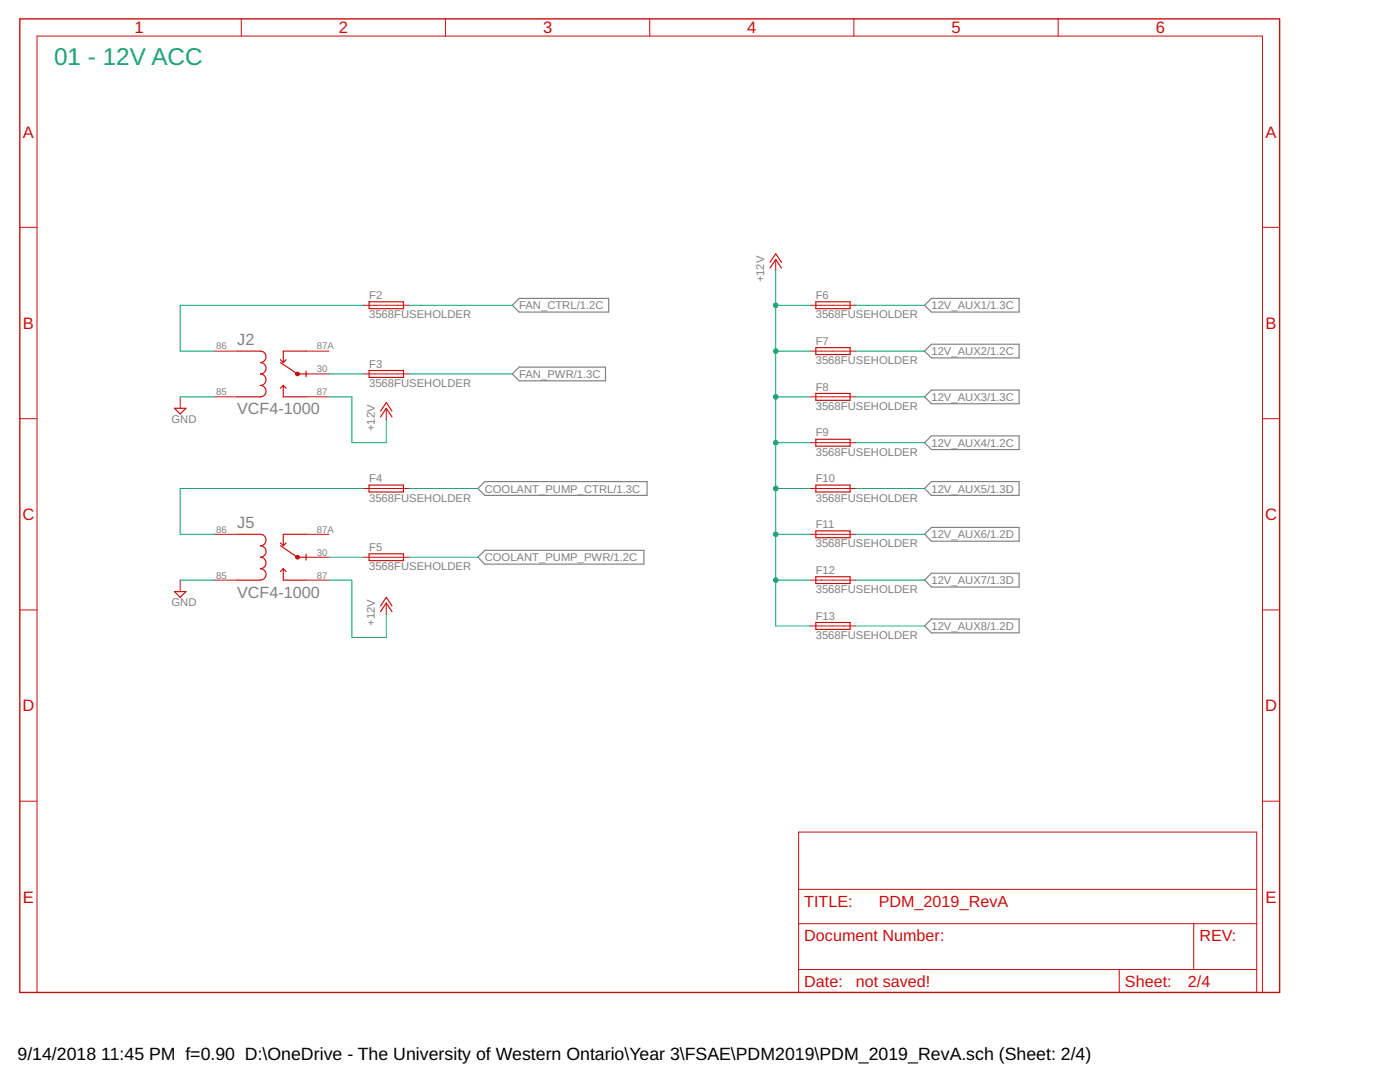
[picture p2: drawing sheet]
<svg xmlns="http://www.w3.org/2000/svg" width="279mm" height="216mm" viewBox="0 0 279 216" stroke-linecap="round" stroke-linejoin="round" font-family="sans-serif">
<path d="M185.9 59.5h17.5v2.8h-17.5l-1.4-1.4zM102.2 60.9l1.4-1.4h17.9v2.8h-17.9zM102.2 74.6l1.4-1.3h17.2v2.7h-17.2zM184.5 70.1l1.4-1.4h17.5v2.7h-17.5zM184.5 79.2l1.4-1.4h17.5v2.8h-17.5zM95.4 97.5l1.4-1.4h32.3v2.7h-32.3zM184.5 88.3l1.4-1.3h17.5v2.7h-17.5zM185.9 96.1h17.5v2.7h-17.5l-1.4-1.3zM95.4 111.2l1.4-1.4h31.7v2.8h-31.7zM184.5 106.6l1.4-1.4h17.5v2.8h-17.5zM184.5 115.8l1.4-1.4h17.5v2.7h-17.5zM184.5 124.9l1.4-1.4h17.5v2.8h-17.5z" fill="none" stroke="#808080" stroke-width=".23"/>
<path d="M4 3.8h251.4v194.2h-251.4z" fill="none" stroke="#c90d0c" stroke-width=".28"/>
<g fill="none" stroke="#c90d0c" stroke-width=".2">
<path d="M48.2 3.8v3.4M88.9 3.8v3.4M129.7 3.8v3.4M170.4 3.8v3.4M211.2 3.8v3.4M4 45.4h3.4M154.8 51.8v2.3M251.9 45.4h3.5M36 79.2v2.3M42.8 70.1h4.6M42.8 79.2h4.6M61.1 70.1h4.6"/>
<path d="M61.1 79.2h4.6M61.1 74.6h4.6M72.5 74.6h9.2M72.5 60.9h9.2M161.7 70.1h9.1M161.7 79.2h9.1M161.7 60.9h9.1M4 83.5h3.4M72.5 97.5h9.2M77.1 81.5v2.3M161.7 97.5h9.1M161.7 88.3h9.1"/>
<path d="M251.9 83.5h3.5M36 115.8v2.2M42.8 106.6h4.6M42.8 115.8h4.6M61.1 106.6h4.6M61.1 115.8h4.6M61.1 111.2h4.6M72.5 111.2h9.2M161.7 106.6h9.1M161.7 115.8h9.1M4 121.7h3.4M77.1 120.3v2.3"/>
<path d="M161.7 124.9h9.1M251.9 121.7h3.5M4 159.9h3.4M251.9 159.9h3.5M159.4 166h91.4v32h-91.4zM159.4 177.5h91.4M7.4 198v-190.8h244.5v190.8M159.4 184.3h91.4M159.4 193.5h91.4M223.4 193.5v4.5M238.2 184.3v9.2"/>
</g>
<g fill="none" stroke="#c90d0c" stroke-width=".23">
<path d="M153.7 53.5l1.1-1.7 1.2 1.7M153.7 52.3l1.1-1.7 1.2 1.7M47.4 70.1h4.6a1.14 1.14 0 0 1 1.1 1.1 1.14 1.14 0 0 1-1.1 1.1 1.13 1.13 0 0 1 1.1 1.2 1.13 1.13 0 0 1-1.1 1.1 1.14 1.14 0 0 1 1.1 1.2 1.14 1.14 0 0 1-1.1 1.1 1.14 1.14 0 0 1 1.1 1.1 1.14 1.14 0 0 1-1.1 1.2h-4.6M56 71.8l.5 .5M56 72.3l3.4 2.3h1.7M56.5 76.9v2.3h4.6M56.5 76.9l-.5 .6M56.5 76.9l.6 .6M57.1 71.8l-.6 .5M61.1 70.1h-4.6v2.2M61.1 74v1.2M73.7 60.2h6.8v1.4h-6.8z"/>
<path d="M73.7 73.9h6.8v1.4h-6.8zM162.8 60.2h6.9v1.4h-6.9zM162.8 69.4h6.9v1.3h-6.9zM162.8 78.5h6.9v1.4h-6.9zM34.8 81.5h2.3l-1.1 1.1zM73.7 96.8h6.8v1.4h-6.8zM75.9 83.2l1.2-1.7 1.1 1.7M75.9 82l1.2-1.7 1.1 1.7M162.8 96.8h6.9v1.4h-6.9zM162.8 87.7h6.9v1.3h-6.9zM34.8 118h2.3l-1.1 1.2zM47.4 106.6h4.6a1.14 1.14 0 0 1 1.1 1.2 1.14 1.14 0 0 1-1.1 1.1 1.14 1.14 0 0 1 1.1 1.1 1.14 1.14 0 0 1-1.1 1.2 1.14 1.14 0 0 1 1.1 1.1 1.14 1.14 0 0 1-1.1 1.2 1.14 1.14 0 0 1 1.1 1.1 1.14 1.14 0 0 1-1.1 1.2h-4.6"/>
<path d="M56 108.3l.5 .6M56 108.9l3.4 2.3h1.7M56.5 113.5v2.3h4.6M56.5 113.5l-.5 .5M56.5 113.5l.6 .5M57.1 108.3l-.6 .6M61.1 106.6h-4.6v2.3M61.1 110.6v1.2M73.7 110.5h6.8v1.4h-6.8zM162.8 105.9h6.9v1.4h-6.9zM162.8 115.1h6.9v1.3h-6.9zM75.9 122l1.2-1.7 1.1 1.7"/>
<path d="M75.9 120.9l1.2-1.7 1.1 1.7M162.8 124.2h6.9v1.4h-6.9z"/>
</g>
<g fill="#c90d0c" stroke="#c90d0c" stroke-width=".2">
<path d="M59.1 74.4a.37 .37 0 0 1 .6 0 .37 .37 0 0 1-.2 .6 .37 .37 0 0 1-.5-.4l.4-.1 .1 .2-.5-.1z" fill-rule="evenodd"/>
<path d="M59.1 111a.37 .37 0 0 1 .6-.1 .37 .37 0 0 1-.2 .6 .37 .37 0 0 1-.5-.3l.4-.2 .1 .2-.2 .1-.3-.1z" fill-rule="evenodd"/>
</g>
<g fill="none" stroke="#0dab76" stroke-width=".2">
<path d="M154.8 54.1v70.8h6.9M36 79.2h6.8M65.7 74.6h6.8M65.7 79.2h4.5v9.1h6.9v-4.5M72.5 60.9h-36.5v9.2h6.8M81.7 60.9h20.5M81.7 74.6h20.5M154.8 60.9h6.9M154.8 70.1h6.9M154.8 79.2h6.9M170.8 60.9h13.7M170.8 70.1h13.7"/>
<path d="M170.8 79.2h13.7M72.5 97.5h-36.5v9.1h6.8M81.7 97.5h13.7M154.8 97.5h6.9M154.8 88.3h6.9M170.8 97.5h13.7M170.8 88.3h13.7M36 115.8h6.8M65.7 111.2h6.8M65.7 115.8h4.5v11.4h6.9v-4.6M81.7 111.2h13.7M154.8 106.6h6.9"/>
<path d="M154.8 115.8h6.9M170.8 106.6h13.7M170.8 115.8h13.7M170.8 124.9h13.7"/>
</g>
<g fill="#0dab76" stroke="#0dab76" stroke-width=".2">
<circle cx="154.8" cy="115.8" r=".47"/>
<circle cx="154.8" cy="106.6" r=".47"/>
<circle cx="154.8" cy="97.5" r=".47"/>
<circle cx="154.8" cy="88.3" r=".47"/>
<circle cx="154.8" cy="79.2" r=".47"/>
<circle cx="154.8" cy="70.1" r=".47"/>
<circle cx="154.8" cy="60.9" r=".47"/>
</g>
<text font-size="4.8" fill="#0dab76" x="10.8" y="12.9">01 - 12V ACC</text>
<g font-size="3.5">
<text x="3.5" y="211.4">9/14/2018</text>
<text x="20.2" y="211.4">11:45 PM f=0.90 D:\OneDrive - The University of Western Ontario\Year 3\FSAE\PDM2019\PDM_2019_RevA.sch (Sheet: 2/4)</text>
</g>
<g font-size="3.3" fill="#c90d0c">
<text x="26.9" y="6.7">1</text>
<text x="67.6" y="6.7">2</text>
<text x="108.4" y="6.7">3</text>
<text x="149.1" y="6.7">4</text>
<text x="189.9" y="6.7">5</text>
<text x="230.7" y="6.7">6</text>
<text x="4.6" y="27.5">A</text>
<text x="252.6" y="27.5">A</text>
<text x="4.6" y="65.6">B</text>
<text x="252.6" y="65.6">B</text>
<text x="4.5" y="103.8">C</text>
<text x="252.5" y="103.8">C</text>
<text x="4.5" y="141.9">D</text>
<text x="252.5" y="141.9">D</text>
<text x="4.6" y="180.1">E</text>
<text x="252.6" y="180.1">E</text>
</g>
<g font-size="3.2" fill="#808080">
<text x="47.3" y="68.9">J2</text>
<text x="47.3" y="82.7">VCF4-1000</text>
<text x="47.3" y="105.4">J5</text>
<text x="47.3" y="119.2">VCF4-1000</text>
</g>
<g font-size="3.2" fill="#c90d0c">
<text x="160.5" y="180.9">TITLE:</text>
<text x="175.4" y="180.9">PDM_2019_RevA</text>
<text x="160.5" y="187.8">Document Number:</text>
<text x="239.4" y="187.8">REV:</text>
<text x="160.5" y="196.9">Date:</text>
<text x="170.8" y="196.9">not saved!</text>
<text x="224.5" y="196.9">Sheet:</text>
<text x="237.1" y="196.9">2/4</text>
</g>
<g font-size="2.2" fill="#808080">
<text x="73.7" y="59.7">F2</text>
<text x="152.5" y="56.3" transform="rotate(-90 152.5 56.3)">+12V</text>
<text x="162.8" y="59.7">F6</text>
<text x="73.7" y="63.5">3568FUSEHOLDER</text>
<text x="103.6" y="61.7">FAN_CTRL/1.2C</text>
<text x="162.8" y="63.5">3568FUSEHOLDER</text>
<text x="185.9" y="61.7">12V_AUX1/1.3C</text>
<text x="162.8" y="68.8">F7</text>
<text x="185.9" y="70.9">12V_AUX2/1.2C</text>
<text x="73.7" y="77.3">3568FUSEHOLDER</text>
<text x="73.7" y="73.4">F3</text>
<text x="103.6" y="75.4">FAN_PWR/1.3C</text>
<text x="162.8" y="72.7">3568FUSEHOLDER</text>
<text x="162.8" y="77.9">F8</text>
<text x="162.8" y="81.8">3568FUSEHOLDER</text>
<text x="185.9" y="80">12V_AUX3/1.3C</text>
<text x="34.2" y="84.3">GND</text>
<text x="74.8" y="86" transform="rotate(-90 74.8 86)">+12V</text>
<text x="162.8" y="87.1">F9</text>
<text x="185.9" y="89.1">12V_AUX4/1.2C</text>
<text x="162.8" y="91">3568FUSEHOLDER</text>
<text x="73.7" y="100.1">3568FUSEHOLDER</text>
<text x="73.7" y="96.2">F4</text>
<text x="96.8" y="98.3">COOLANT_PUMP_CTRL/1.3C</text>
<text x="162.8" y="100.1">3568FUSEHOLDER</text>
<text x="162.8" y="96.2">F10</text>
<text x="185.9" y="98.3">12V_AUX5/1.3D</text>
<text x="162.8" y="105.4">F11</text>
<text x="185.9" y="107.4">12V_AUX6/1.2D</text>
<text x="73.7" y="113.8">3568FUSEHOLDER</text>
<text x="73.7" y="109.9">F5</text>
<text x="96.8" y="112">COOLANT_PUMP_PWR/1.2C</text>
<text x="162.8" y="109.2">3568FUSEHOLDER</text>
<text x="162.8" y="118.4">3568FUSEHOLDER</text>
<text x="162.8" y="114.5">F12</text>
<text x="185.9" y="116.6">12V_AUX7/1.3D</text>
<text x="34.2" y="120.9">GND</text>
<text x="74.8" y="124.9" transform="rotate(-90 74.8 124.9)">+12V</text>
<text x="162.8" y="123.6">F13</text>
<text x="185.9" y="125.7">12V_AUX8/1.2D</text>
<text x="162.8" y="127.5">3568FUSEHOLDER</text>
</g>
<g font-size="1.9" fill="#808080">
<text x="43.1" y="69.7">86</text>
<text x="63.2" y="69.7">87A</text>
<text x="63.2" y="74.3">30</text>
<text x="43.1" y="78.9">85</text>
<text x="63.2" y="78.9">87</text>
<text x="43.1" y="106.3">86</text>
<text x="63.2" y="106.3">87A</text>
<text x="63.2" y="110.9">30</text>
<text x="43.1" y="115.4">85</text>
<text x="63.2" y="115.4">87</text>
</g>
</svg>
